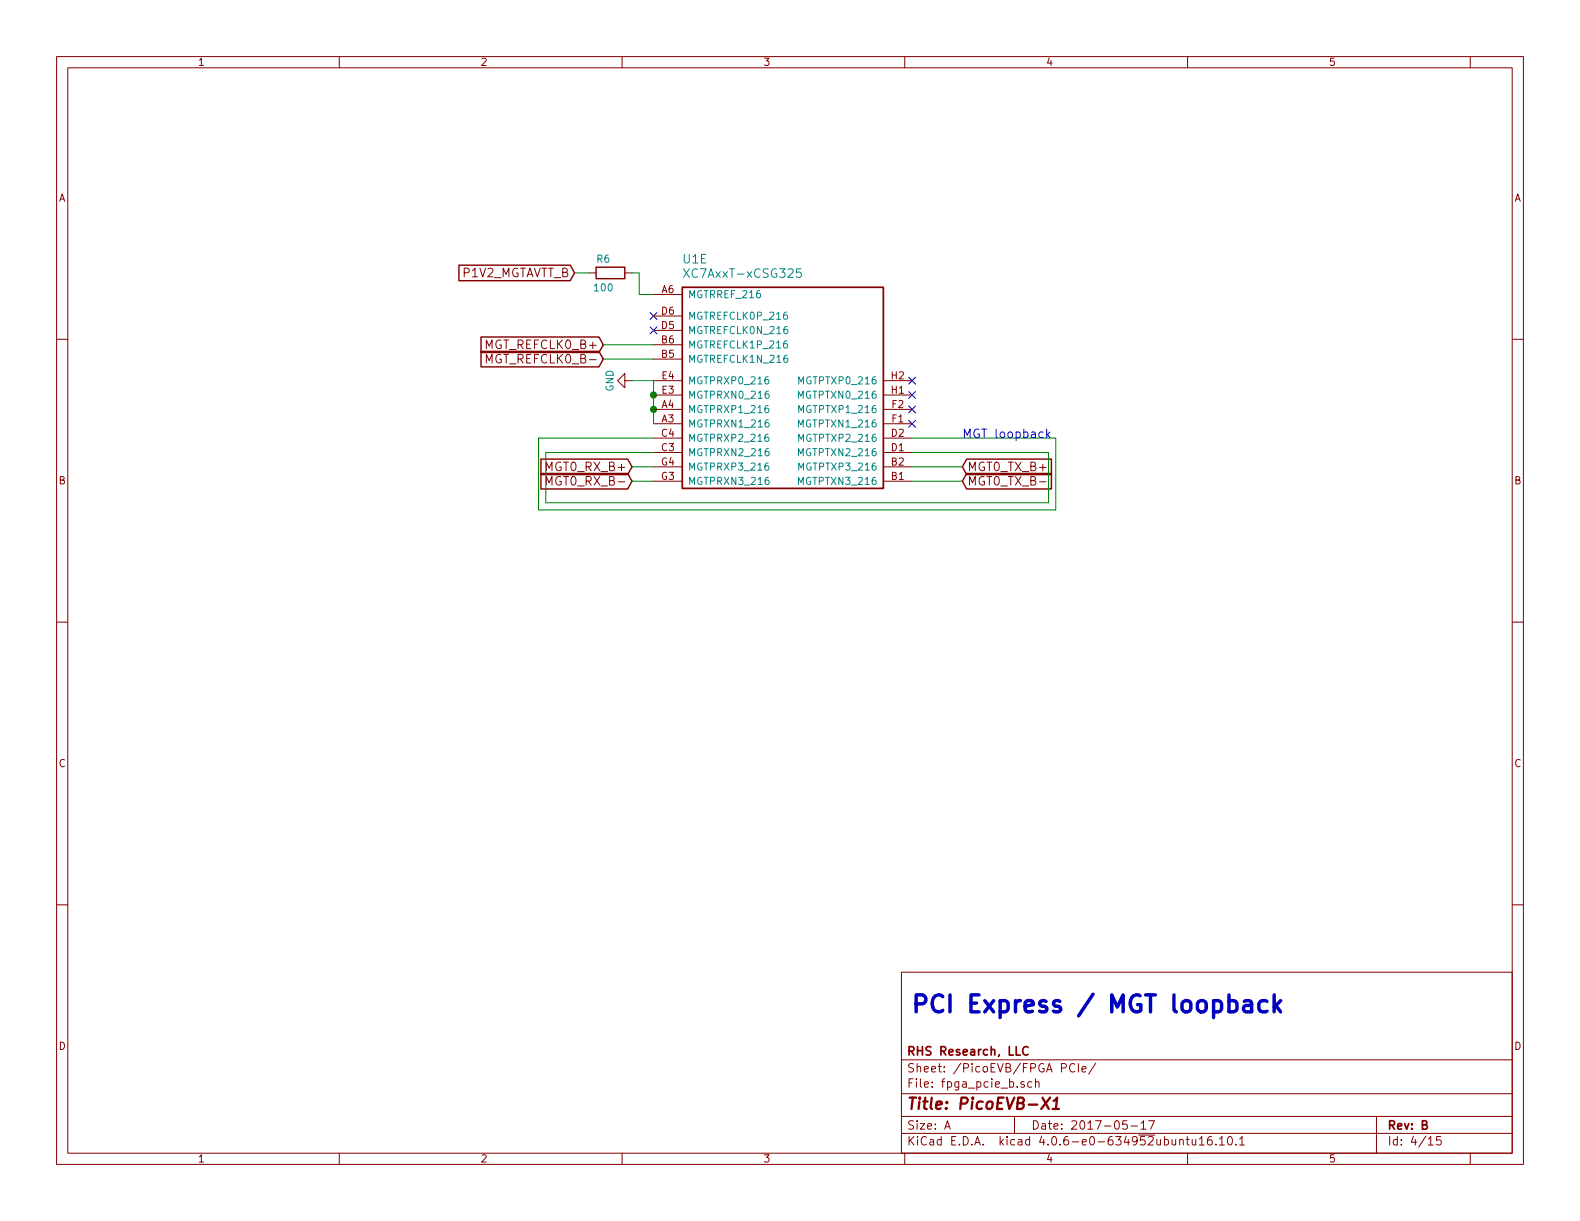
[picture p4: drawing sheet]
<svg xmlns="http://www.w3.org/2000/svg" width="279mm" height="216mm" viewBox="0 0 279 216" stroke-linecap="round" stroke-linejoin="round" font-family="sans-serif">
<g fill="none" stroke="#840000" stroke-width=".18">
<path d="M10 10h259.4v195.9h-259.4zM12 12h255.4v191.9h-255.4zM60 10v2M110 10v2M160 10v2M210 10v2M260 10v2M10 60h2M104.1 48.3h1.3M110.5 48.3h1.3M115.6 58.4h5M115.6 52.1h5"/>
<path d="M115.6 55.9h5M267.4 60h2M86 64.2v-1.5l.5 1.1 .5-1.1v1.5M110.5 67.3v-1.3l-1.3 1.3 1.3 1.3v-1.3h1.3M115.6 74.9h5M115.6 69.9h5M115.6 77.5h5M115.6 72.4h5M115.6 67.3h5M115.6 63.5h5M115.6 61h5M156.2 74.9h5.1"/>
<path d="M156.2 69.9h5.1M156.2 77.5h5.1M156.2 72.4h5.1M156.2 67.3h5.1M96.6 85.8v-1.5l.5 1 .5-1v1.5M115.6 85.1h5M115.6 80h5M115.6 82.6h5M156.2 85.1h5.1M156.2 80h5.1M156.2 82.6h5.1M183.8 85.2h1.2"/>
<path d="M10 110h2M267.4 110h2M10 160h2M267.4 160h2M159.4 171.9h108v32h-108zM159.4 197.4h108M159.4 193.4h108M159.4 187.4h108M167.1 199.7l.4-1.5 .5 1.5M167.2 199.2h.7M179.4 197.4v3M181.1 191.3a.37 .37 0 0 0-.6 .2l.1 .2 .5 .1 .1 .2-.3 .3-.4-.1"/>
<path d="M182.4 191.3h-.4l-.3 .2 .1 .6 .2 .2 .4-.1M183.1 191.4l.2-.1h.4v1M183.1 190.8v1.5M190.1 188.2a.7 .7 0 0 0-.9 .2 .7 .7 0 0 0 .1 1 .55 .55 0 0 0 .8 0M190.7 188.1v1.5M191.3 189.1l.7-.2v-.3h-.4l-.3 .2 .1 .7h.6M193.8 188l-1.3 1.9M199.3 198.2h-.7l-.1 .7 .2-.1h.5l.2 .2-.1 .5-.2 .2-.6-.2M200 199.1h1.1M201.8 198.6l.4-.4v1.5M201.8 199.7h.8M203.1 198.2h1l-.6 1.5"/>
<path d="M243.4 197.4v6.5M60 203.9v2M110 203.9v2M159.4 200.4h108M160 203.9v2M208.6 201.6l.2-.1h.4v1M208.6 201.5v1M209.8 201.5h.5M210 201v1.3l.3 .2M210 203.9v2M210.8 201.5l.1 .9 .4 .1 .2-.2M211.5 201.5v1"/>
<path d="M212.1 201.4l.4-.4v1.5M212.1 202.5h.9M214.2 201a.59 .59 0 0 0-.7 .6l.1 .7 .2 .2 .5-.2 .1-.5-.2-.2-.4-.1-.3 .3M215 202.3v.2M215.6 201.4l.5-.4v1.5M215.6 202.5h.9M217.2 201.1l.2-.1a.81 .81 0 0 1 .6 .6 .81 .81 0 0 1-.3 .8l-.1 .1a.79 .79 0 0 1-.4-1.4zM218.6 202.3v.2M219.2 201.4l.4-.4v1.5M219.2 202.5h.9M252.6 201.4l.4-.4v1.5M252.6 202.5h.8"/>
<path d="M254.8 201h-.7l-.1 .7 .2-.2 .5 .1 .2 .2-.1 .5-.2 .2-.6-.2M260 203.9v2"/>
</g>
<path d="M184.4 194.1l1.1 2M185.7 194.1l-1.6 2M186.1 196.1h1.2M186.3 194.7l.6-.6-.2 2" fill="none" stroke="#840000" stroke-width=".41"/>
<path d="M120.6 50.8h35.6v35.6h-35.6zM181.8 185.2a.7 .7 0 0 0-.9 .2 .7 .7 0 0 0 .1 1 .55 .55 0 0 0 .8 0" fill="none" stroke="#840000" stroke-width=".3"/>
<path d="M81.2 46.9h19.6l.8 1.4-.8 1.3h-19.6zM85.1 59.6h20.8l.8 1.4-.8 1.3h-20.8zM105.4 47.2h5.1v2.1h-5.1zM85.1 62.1h20.8l.8 1.4-.8 1.4h-20.8zM95.7 81.2h15.3l.8 1.4-.8 1.3h-15.3zM95.7 83.7h15.3l.8 1.4-.8 1.4h-15.3zM170.9 81.2h15v2.7h-15l-.7-1.3zM170.9 83.7h15v2.8h-15l-.7-1.4z" fill="none" stroke="#840000" stroke-width=".25"/>
<path d="M115 55.3l1.2 1.2M115 57.8l1.2 1.2M116.2 55.3l-1.2 1.2M116.2 57.8l-1.2 1.2M160.7 74.3l1.2 1.2M160.7 71.8l1.2 1.2M160.7 69.2l1.2 1.3M160.7 66.7l1.2 1.2M161.9 74.3l-1.2 1.2M161.9 71.8l-1.2 1.2M161.9 69.2l-1.2 1.3M161.9 66.7l-1.2 1.2" fill="none" stroke="#000084" stroke-width=".18"/>
<path d="M101.6 48.3h2.5M111.8 48.3h1.2v3.8h2.6M106.7 63.5h8.9M106.7 61h8.9M111.8 67.3h3.8v7.6M115.6 77.5h-20.4v12.7h91.5v-12.7h-25.4M111.8 82.6h3.8M111.8 85.1h3.8M115.6 80h-19.1v8.9h88.9v-8.9h-24.1M161.3 82.6h8.9M161.3 85.1h8.9" fill="none" stroke="#008400" stroke-width=".18"/>
<g fill="#008400" stroke="#008400" stroke-width=".25">
<circle cx="115.6" cy="69.9" r=".51"/>
<circle cx="115.6" cy="72.4" r=".51"/>
</g>
<g fill="none" stroke="#008484" stroke-width=".18">
<path d="M120.9 47.5l1 1.5M121.9 47.5l-1 1.5M139.1 55.2a.47 .47 0 0 0-.5 .5l.1 .7 .3 .1 .2-.2 .1-.4-.2-.2h-.3l-.2 .2M141.6 47.5h-.7l-.1 .8 .2-.2 .6 .1 .1 .2v.4l-.3 .2h-.4l-.2-.1M135.8 71.7a.47 .47 0 0 0-.5 .5l.1 .7 .3 .1 .2-.2 .1-.4-.2-.2h-.3l-.2 .2M135.8 76.8a.47 .47 0 0 0-.5 .5l.1 .7 .3 .1 .2-.2 .1-.4-.2-.2h-.3l-.2 .2M135.8 66.6a.47 .47 0 0 0-.5 .6l.1 .6 .3 .1 .2-.1 .1-.5-.2-.1-.3-.1-.2 .2M135.9 74.2a.47 .47 0 0 0-.6 .6l.1 .6 .4 .1 .2-.1v-.4l-.1-.2-.4-.1-.2 .3M135.9 79.3a.47 .47 0 0 0-.6 .6l.1 .6 .4 .1 .2-.1v-.5l-.1-.1-.4-.1-.2 .2M135.9 69.2a.47 .47 0 0 0-.6 .5l.1 .7h.4l.2-.1v-.4l-.1-.2-.4-.1-.2 .3M139.1 60.3a.47 .47 0 0 0-.5 .5l.1 .7h.3l.2-.1 .1-.4-.2-.2h-.3l-.2 .2M135.8 81.9a.47 .47 0 0 0-.5 .5l.1 .7h.3l.2-.1 .1-.4-.2-.2-.3-.1-.2 .3"/>
<path d="M135.9 84.4a.47 .47 0 0 0-.6 .5l.1 .7 .4 .1 .2-.2v-.4l-.1-.2h-.4l-.2 .2"/>
</g>
<path d="M185.1 75.9v1.5M185.2 76.8l.5 .6M185.7 76.4l-.6 .6" fill="none" stroke="#0000c2" stroke-width=".18"/>
<path d="M220 177.1l.3-.2 .9 .2 .1 .3v1.5M221.3 177.6l-1 .2a.59 .59 0 0 0-.4 .5 .59 .59 0 0 0 .4 .6l1-.1M224.1 177.1a.96 .96 0 0 0-1.5 .4v.9l.2 .2a.99 .99 0 0 0 1.3 .2M225.3 175.9v3M225.6 177.8l.9 1.1M226.5 176.9l-1.2 1.2" fill="none" stroke="#0000c2" stroke-width=".61"/>
<text font-size="4.2" fill="#0000c2" x="161.3" y="179.1">PCI Express / MGT loopback</text>
<text font-size="2.8" fill="#840000" x="160.4" y="196.2">Title: PicoEVB-X1</text>
<g font-size="2.1" fill="#008484">
<text x="120.8" y="46.6">U1E</text>
<text x="121.6" y="49.1">XC7AxxT-xCSG325</text>
</g>
<g font-size="2.1" fill="#840000">
<text x="81.3" y="49">P1V2_MGTAVTT_B</text>
<text x="86.1" y="61.7">MGT_REFCLK0_B+</text>
<text x="86.7" y="64.3">MGT_REFCLK0_B-</text>
<text x="96.9" y="83.3">MGT0_RX_B+</text>
<text x="171.1" y="83.3">MGT0_TX_B+</text>
<text x="97.4" y="85.9">MGT0_RX_B-</text>
<text x="171.1" y="85.9">MGT0_TX_B-</text>
<text x="160.4" y="189.6">Sheet: /PicoEVB/FPGA PCIe/</text>
<text x="160.4" y="186.6">RHS Research, LLC</text>
<text x="160.4" y="192.3">File: fpga_pcie_b.sch</text>
<text x="160.4" y="202.5">KiCad E.D.A. kicad 4.0.6-e0-634952ubuntu16.10.1</text>
<text x="160.4" y="199.7">Size: A</text>
<text x="182.4" y="199.7">Date: 2017-05-17</text>
<text x="245.4" y="199.7">Rev: B</text>
<text x="245.4" y="202.5">Id: 4/15</text>
</g>
<text font-size="2.1" fill="#0000c2" x="170.2" y="77.5">MGT loopback</text>
<g font-size="1.8" fill="#840000">
<text x="35" y="11.6">1</text>
<text x="85" y="11.6">2</text>
<text x="135" y="11.6">3</text>
<text x="185" y="11.6">4</text>
<text x="235" y="11.6">5</text>
<text x="10.4" y="35.6">A</text>
<text x="267.8" y="35.6">A</text>
<text x="117" y="51.8">A6</text>
<text x="117" y="58.2">D5</text>
<text x="117" y="55.6">D6</text>
<text x="117" y="63.2">B5</text>
<text x="117" y="60.7">B6</text>
<text x="117" y="69.6">E3</text>
<text x="117" y="67.1">E4</text>
<text x="157.6" y="69.6">H1</text>
<text x="157.6" y="67.1">H2</text>
<text x="117" y="74.7">A3</text>
<text x="117" y="72.1">A4</text>
<text x="117" y="77.2">C4</text>
<text x="157.6" y="77.2">D2</text>
<text x="157.7" y="74.7">F1</text>
<text x="157.7" y="72.1">F2</text>
<text x="116.9" y="82.3">G4</text>
<text x="117" y="79.8">C3</text>
<text x="157.6" y="79.8">D1</text>
<text x="157.6" y="82.3">B2</text>
<text x="10.4" y="85.6">B</text>
<text x="116.9" y="84.8">G3</text>
<text x="157.6" y="84.8">B1</text>
<text x="267.8" y="85.6">B</text>
<text x="10.4" y="135.6">C</text>
<text x="267.8" y="135.6">C</text>
<text x="10.4" y="185.6">D</text>
<text x="267.8" y="185.6">D</text>
<text x="35" y="205.5">1</text>
<text x="85" y="205.5">2</text>
<text x="135" y="205.5">3</text>
<text x="185" y="205.5">4</text>
<text x="235" y="205.5">5</text>
</g>
<g font-size="1.8" fill="#008484">
<text x="105.6" y="46.4">R6</text>
<text x="105.2" y="51.5">100</text>
<text x="121.7" y="52.7">MGTRREF_216</text>
<text x="121.7" y="59.1">MGTREFCLK0N_216</text>
<text x="121.7" y="56.5">MGTREFCLK0P_216</text>
<text x="121.7" y="64.1">MGTREFCLK1N_216</text>
<text x="121.7" y="61.6">MGTREFCLK1P_216</text>
<text x="108.5" y="69.3" transform="rotate(-90 108.5 69.3)">GND</text>
<text x="121.7" y="70.5">MGTPRXN0_216</text>
<text x="121.7" y="67.9">MGTPRXP0_216</text>
<text x="141.6" y="70.5">MGTPTXN0_216</text>
<text x="141.7" y="67.9">MGTPTXP0_216</text>
<text x="121.7" y="75.6">MGTPRXN1_216</text>
<text x="121.7" y="73">MGTPRXP1_216</text>
<text x="141.6" y="75.6">MGTPTXN1_216</text>
<text x="141.7" y="73">MGTPTXP1_216</text>
<text x="121.7" y="80.6">MGTPRXN2_216</text>
<text x="121.7" y="78.1">MGTPRXP2_216</text>
<text x="121.7" y="83.2">MGTPRXP3_216</text>
<text x="141.6" y="80.6">MGTPTXN2_216</text>
<text x="141.7" y="83.2">MGTPTXP3_216</text>
<text x="141.7" y="78.1">MGTPTXP2_216</text>
<text x="121.7" y="85.7">MGTPRXN3_216</text>
<text x="141.6" y="85.7">MGTPTXN3_216</text>
</g>
</svg>
